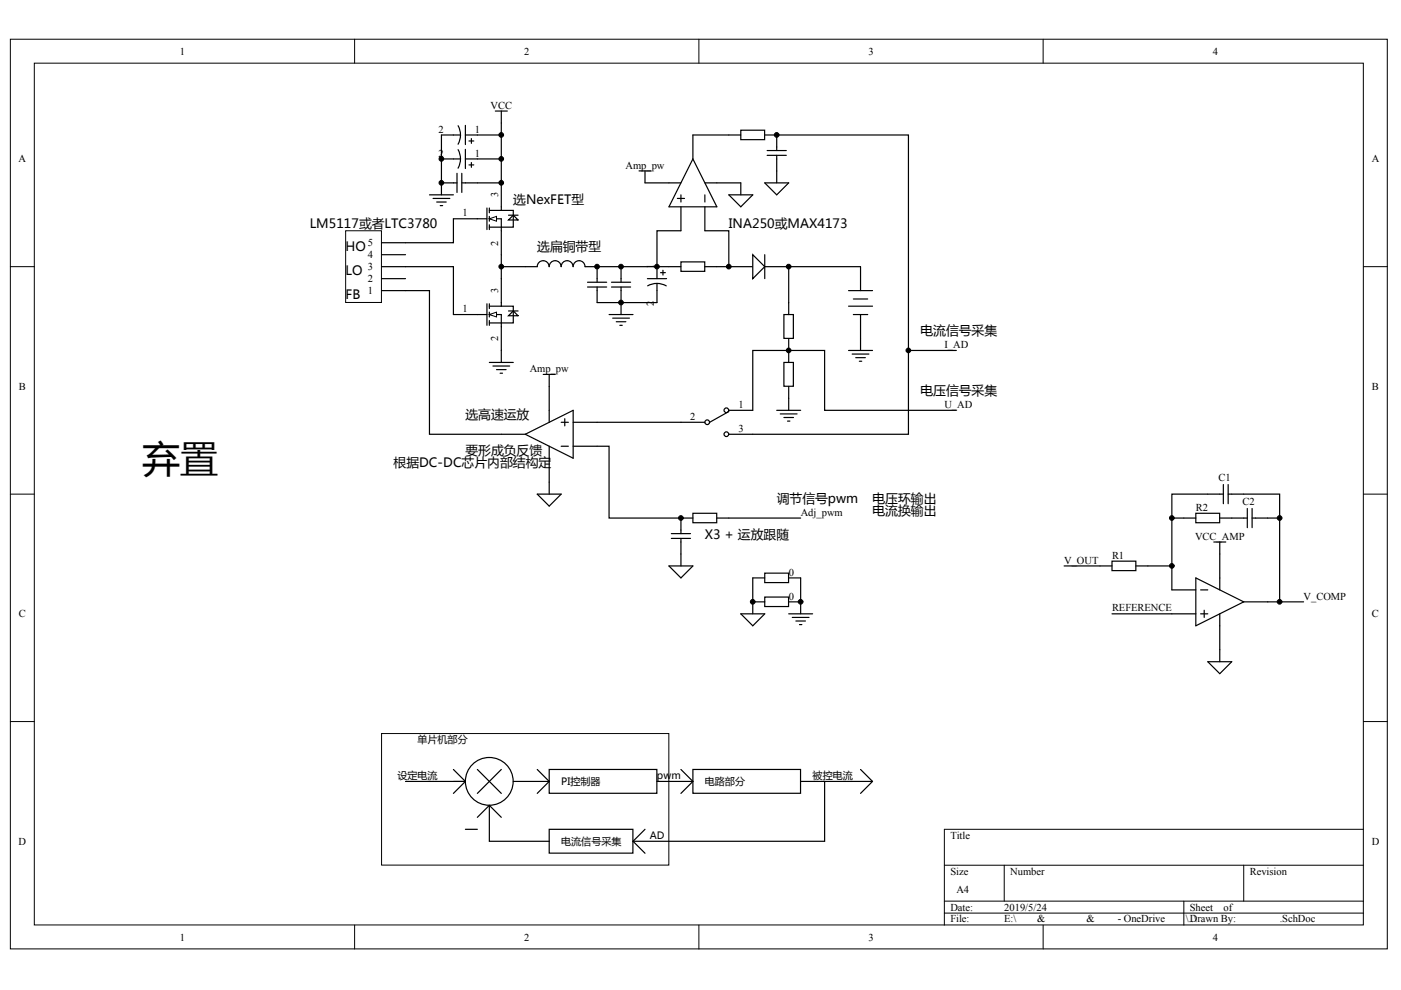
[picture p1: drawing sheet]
# Altium schematic sheet 平衡充初代结构图.SchDoc
size A4

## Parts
(Parts that share a designator on the sheet are numbered #1, #2 ... from top to bottom, then left to right.)
?#1  Cap(tantalum)  [3528(B)]  (value not drawn)
?#2  Cap  [0603(1608)]  (value not drawn)
?#3  Cap(tantalum)  [3528(B)]  (value not drawn)
?#4  Cap  [0603(1608)]  (value not drawn)
?#5  Inductor  [CD32]  (value not drawn)
?#6  Cap(tantalum)  [3528(B)]  (value not drawn)
?#7  Cap  [0603(1608)]  (value not drawn)
?#8  Cap  [0603(1608)]  (value not drawn)
?#9  Cap  [0603(1608)]  (value not drawn)
AR?#1  运算放大器  [DIP-8N]  (value not drawn)
AR?#2  运算放大器  [DIP-8N]  (value not drawn)
AR?#3  运算放大器  [DIP-8N]  (value not drawn)
BT?  Battery  (value not drawn)
C1  Cap  [0603(1608)]  (value not drawn)
C2  Cap  [0603(1608)]  (value not drawn)
DIO?  Diode  [DIODE-1206]  (value not drawn)
P?  Header 5  [HDR1X5]  (value not drawn)
Q?#1  mos  [SOT-23(ME6206A/BAT54C/SI2302)]  (value not drawn)
Q?#2  mos  [SOT-23(ME6206A/BAT54C/SI2302)]  (value not drawn)
R1  ESR  [0603(1608)]  (value not drawn)
R2  ESR  [0603(1608)]  (value not drawn)
R?#1  Res2  [0603(1608)]  (value not drawn)
R?#2  Res2  [0603(1608)]  (value not drawn)
R?#3  Res2  [0603(1608)]  (value not drawn)
R?#4  Res2  [0603(1608)]  (value not drawn)
R?#5  Res2  [0603(1608)]  (value not drawn)
R?#6  0  [0603(1608)]
R?#7  0  [0603(1608)]
S?  MTS-10x  [MTS-10x]  (value not drawn)

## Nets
A_GND: ?#2.1 ?#9.1 AR?#1.8(V+) AR?#2.8(V+) AR?#3.4(V-) R?#6.2 R?#7.2
Amp_pw: AR?#1.4(V-) AR?#2.4(V-)
GND: ?#1.2 ?#3.2 ?#4.2 ?#6.2 ?#7.1 ?#8.1 BT?.2(-) Q?#2.2(S) R?#4.2 R?#6.1 R?#7.1
VCC: ?#1.1 ?#3.1 ?#4.1 Q?#1.3(D)
VCC_AMP: AR?#3.8(V+)
Adj_pwm: R?#5.2
I_AD: ?#2.2 R?#1.2 S?.3
REFERENCE: AR?#3.3(IN+)
U_AD: R?#3.2 R?#4.1 S?.1
V_COMP: AR?#3.1(OUT) C1.1 C2.1
V_OUT: R1.1
Net?#5_1: ?#5.1 Q?#1.2(S) Q?#2.3(D)
Net?#5_2: ?#5.2 ?#6.1 ?#7.2 ?#8.2 AR?#1.3(IN+) R?#2.2
Net?#9_2: ?#9.2 AR?#2.2(IN-) R?#5.1
NetAR?#1_1: AR?#1.1(OUT) R?#1.1
NetAR?#1_2: AR?#1.2(IN-) DIO?.1(A) R?#2.1
NetAR?#2_1: AR?#2.1(OUT) P?.1
NetAR?#2_3: AR?#2.3(IN+) S?.2
NetAR?#3_2: AR?#3.2(IN-) C1.2 R1.2 R2.1
NetBT?_1: BT?.1(+) DIO?.2(K) R?#3.1
NetC2_2: C2.2 R2.2
NetP?_3: P?.3 Q?#2.1(G)
NetP?_5: P?.5 Q?#1.1(G)

Not connected (* = marked no-connect by the designer): P? 2 4

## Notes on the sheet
- (near P?) LM5117或者LTC3780
- (near P?) HO
- (near Q?#1) 选NexFET型
- (near ?#5) 选扁铜带型
- (near AR?#1) INA250或MAX4173
- (near P?) LO
- (near P?) FB
- 电流信号采集
- (near AR?#2) 选高速运放
- 电压信号采集
- 弃置
- (near AR?#2) 根据DC-DC芯片内部结构定
- (near AR?#2) 要形成负反馈
- (near R?#5) X3 + 运放跟随
- 调节信号pwm
- 电压环输出
- 电流换输出
- 设定电流
- 单片机部分
- PI控制器
- pwm
- 电路部分
- 被控电流
- AD
